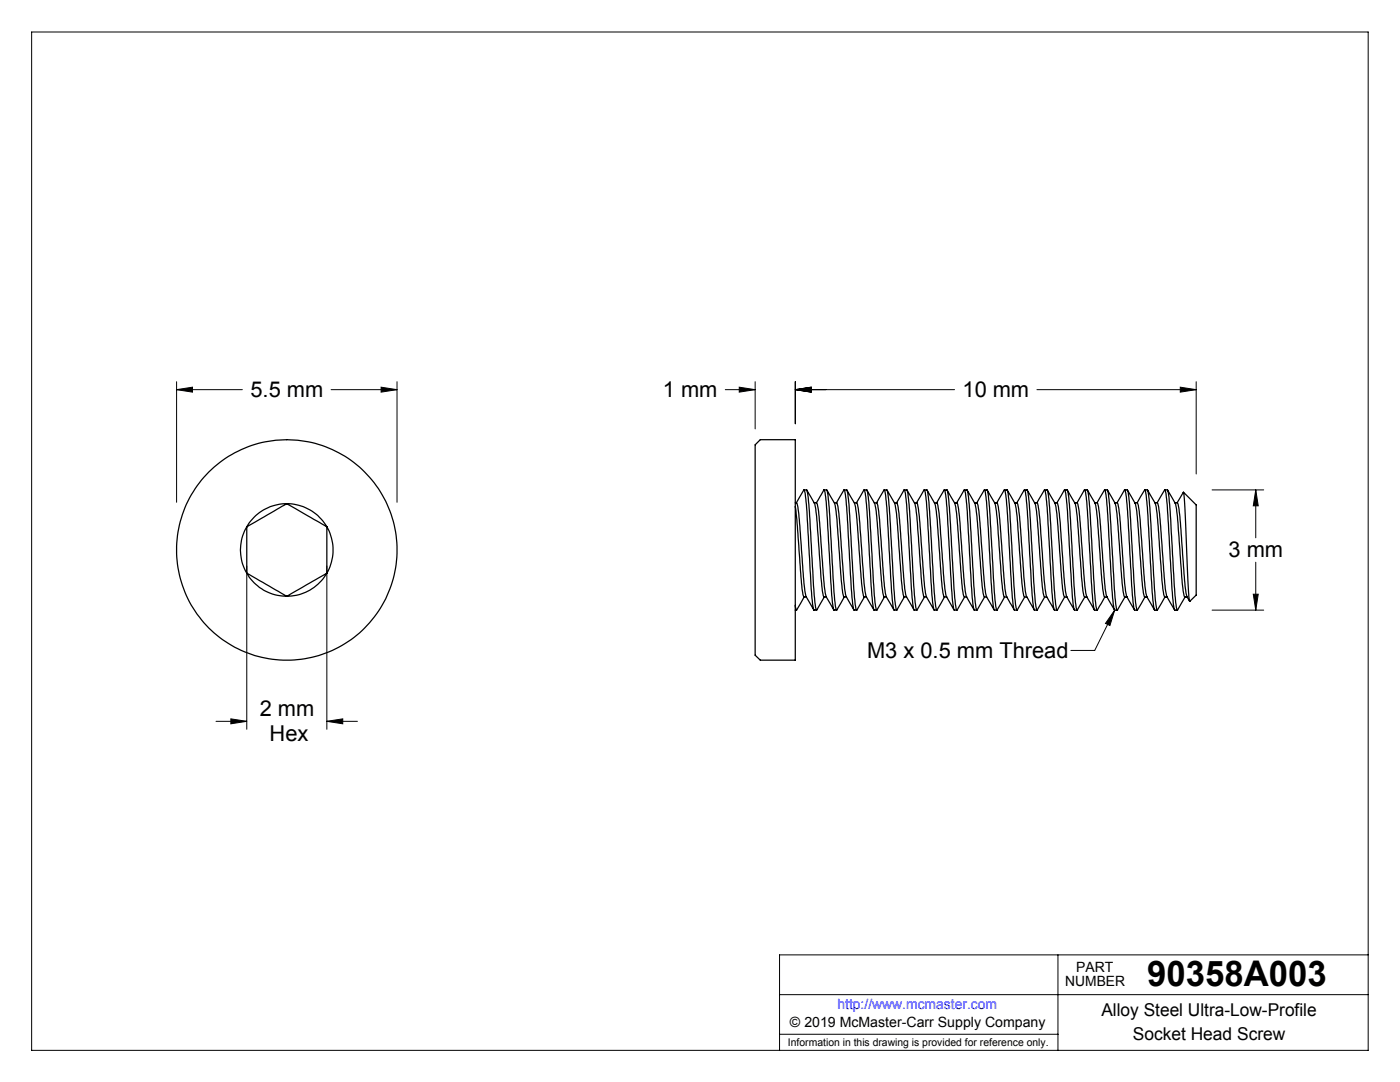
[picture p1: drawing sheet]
<svg xmlns="http://www.w3.org/2000/svg" width="279mm" height="216mm" viewBox="0 0 279 216" stroke-linecap="round" stroke-linejoin="round" font-family="sans-serif">
<g fill="none" stroke="#000" stroke-width=".2">
<path d="M6.3 6.4h266.7v203.2h-266.7zM35.2 77.8l3.2-.5v.9zM35.2 77.8h13.2M35.2 76.2v24M66.1 77.8h13.1M76.1 77.3l3.1 .5-3.1 .4zM79.2 76.2v24M144.7 77.8h6M147.5 77.3l3.2 .5-3.2 .4zM150.7 76.2v9.4M158.7 76.2v8.4M158.7 77.8h31.8"/>
<path d="M158.7 77.8l3.2-.5v.9zM206.9 77.8h31.8M235.5 77.3l3.2 .5-3.2 .4zM238.7 76.2v18.4M241.9 97.8h10.3M250.6 97.8v9.5M250.6 97.8l.5 3.1h-1zM49.2 112.9v32.6M65.2 112.9v32.6M250.1 118.6h1l-.5 3.1zM250.6 112.2v9.5M222.5 121.7l-1 3.1-.9-.4z"/>
<path d="M222.5 121.7l-4 8.1h-4.8M241.9 121.7h10.3M43.1 143.9h6.1M46.1 143.4l3.1 .5-3.1 .5zM65.2 143.9l3.2-.5v1zM65.2 143.9h6.1M155.6 198.5h117.4M211.1 190.5v19.1M273 190.5h-117.4v19.1M155.6 206.4h55.5"/>
</g>
<g fill="#000">
<path d="M222.5 121.7l-1 3.1-.9-.4z"/>
<path d="M250.6 97.8l.5 3.1h-1zM250.1 118.6h1l-.5 3.1zM235.5 77.3l3.2 .5-3.2 .4zM158.7 77.8l3.2-.5v.9zM147.5 77.3l3.2 .5-3.2 .4zM158.7 77.8l3.2-.5v.9zM76.1 77.3l3.1 .5-3.1 .4zM35.2 77.8l3.2-.5v.9zM46.1 143.4l3.1 .5-3.1 .5zM65.2 143.9l3.2-.5v1z"/>
</g>
<g fill="none" stroke="#000" stroke-width=".25">
<path d="M150.7 88.8l1-1.1h7v44h-7l-1-1zM160.5 97.8h.5a48.4 48.4 0 0 1 .8 9.3l.3 6a48.3 48.3 0 0 0 .8 8.6l1.6-2.6M161 97.8l1.6 2.7a131.5 131.5 0 0 1 1.2 13.2l.5 5.1 .2 .3h.4M164.5 97.8h.5a34 34 0 0 1 .7 7.6l.5 8.4a36.9 36.9 0 0 0 .8 7.9l1.5-2.6M165 97.8l1.5 2.6a159.4 159.4 0 0 1 1.4 15.3l.4 3.3 .2 .1h.4M168.5 97.8h.5a56.9 56.9 0 0 1 .8 9.3l.3 6a53 53 0 0 0 .8 8.6l1.6-2.6M169 97.8l1.5 2.6a111 111 0 0 1 1.2 13.3l.6 5.1 .1 .3h.5M172.5 97.8h.5a32.3 32.3 0 0 1 .7 7.6l.4 7.7a53 53 0 0 0 .8 8.6l1.6-2.6M173 97.8l1 1.8a6.2 6.2 0 0 1 1 3.5l.5 6.6a54.6 54.6 0 0 0 .9 9.4h.1M176.5 97.8h.5a67 67 0 0 1 .9 11l.3 4.3a53 53 0 0 0 .7 8.6l1.6-2.6M177 97.8l1.5 2.6a96.8 96.8 0 0 1 1.1 11.8l.5 5.2 .3 1.7M180.4 97.8h.6a48.4 48.4 0 0 1 .8 9.3l.3 6a48.3 48.3 0 0 0 .9 8.6l1.5-2.6"/>
<path d="M181 97.8l1.6 2.7a131.5 131.5 0 0 1 1.2 13.2l.5 5.1 .2 .3h.4M184.5 97.8l.5 .1a178.1 178.1 0 0 1 1.2 16.8l.4 5.1 .4 1.9 1.5-2.6M185 97.8a9.1 9.1 0 0 1 2 5.3l.5 6.6a54.6 54.6 0 0 0 .9 9.4h.5M188.5 97.8h.5a78.1 78.1 0 0 1 .9 11l.2 4.3a53 53 0 0 0 .8 8.6l1.6-2.6M189 97.8l1.5 2.6a111 111 0 0 1 1.2 13.3l.3 3.2a4 4 0 0 0 .5 2.2M192.5 97.8h.5a48.4 48.4 0 0 1 .8 9.3l.3 6a48.3 48.3 0 0 0 .8 8.6l1.6-2.6M193 97.8l1.5 2.6a74.2 74.2 0 0 1 1.1 11l.4 5.5 .5 2.2M196.5 97.8h.5a34 34 0 0 1 .7 7.6l.5 8.4a36.9 36.9 0 0 0 .8 7.9l1.5-2.6M197 97.8l1.5 2.6a159.4 159.4 0 0 1 1.4 15.3l.3 2.9 .2 .5M200.4 97.8h.6a145.9 145.9 0 0 1 1.2 16 36.9 36.9 0 0 0 .8 7.9l1.5-2.6M201 97.8l1.6 2.7a121.8 121.8 0 0 1 1.1 13.2l.6 5.1 .1 .3h.5M204.5 97.8h.5a32.3 32.3 0 0 1 .7 7.6l.5 8.4a36.9 36.9 0 0 0 .8 7.9l1.5-2.6"/>
<path d="M205 97.8l1.5 2.6a74.2 74.2 0 0 1 1.1 11l.6 6.9 .2 .8h.5M208.5 97.8h.5a67 67 0 0 1 .9 11l.2 4.3a53 53 0 0 0 .8 8.6l1.6-2.6M209 97.8l1.5 2.6a111 111 0 0 1 1.2 13.3l.3 3.2a4 4 0 0 0 .5 2.2M212.5 97.8h.5a48.4 48.4 0 0 1 .8 9.3l.3 6a48.3 48.3 0 0 0 .8 8.6l1.6-2.6M213 97.8l1.5 2.6a74.2 74.2 0 0 1 1.1 11l.5 6.5 .4 1.2M216.5 97.8h.5a34 34 0 0 1 .7 7.6l.5 8.4a36.9 36.9 0 0 0 .8 7.9l1.5-2.6M217 97.8l1.5 2.6a159.4 159.4 0 0 1 1.4 15.3l.4 3.3 .2 .1h.4M220.5 97.8h.5a56.9 56.9 0 0 1 .8 9.3l.3 6a53 53 0 0 0 .8 8.6l1.6-2.6M221 97.8l1.5 2.6a111 111 0 0 1 1.2 13.3l.6 5.1 .2 .3h.4M224.5 97.8h.5a32.3 32.3 0 0 1 .7 7.6l.4 7.7a53 53 0 0 0 .8 8.6l1.6-2.6M225 97.8l1.5 2.6a74.2 74.2 0 0 1 1.1 11l.6 6.9 .2 .8h.5M228.5 97.8h.5a67 67 0 0 1 .9 11l.3 4.3a53 53 0 0 0 .7 8.6l1.6-2.6"/>
<path d="M229 97.8l1.5 2.6a96.8 96.8 0 0 1 1.1 11.8l.6 6.4 .2 .5h.5M232.4 97.8h.6a48.4 48.4 0 0 1 .8 9.3l.3 6a48.3 48.3 0 0 0 .8 8.6l1.6-2.6M233 97.8l1.6 2.7a131.5 131.5 0 0 1 1.2 13.2l.5 5.1 .1 .3h.5M236.2 98.2l2.5 2.6v17.9l-1.2 1.3M49.2 114.4a9.1 9.1 0 0 0 8 4.6M49.2 114.4l8 4.6M49.2 105.1a9 9 0 0 0 0 9.3M49.2 105.1v9.3M57.2 100.5a9.2 9.2 0 0 1 8 4.6M57.2 100.5l8 4.6M57.2 100.5a9.1 9.1 0 0 0-8 4.6M57.2 100.5l-8 4.6"/>
<path d="M65.2 114.4a9.2 9.2 0 0 1-8 4.6M65.2 114.4l-8 4.6M65.2 105.1a9.3 9.3 0 0 1 0 9.3M65.2 105.1v9.3M158.7 100.3l.3 .1a52 52 0 0 1 .9 9.3l.1 .9a45.4 45.4 0 0 0 .9 8.5M158.7 101.1l.8 9.5a46.7 46.7 0 0 0 .9 8.5h.1M158.9 100.3l1.6-2.5a56.9 56.9 0 0 1 .8 9.3l.3 6a53 53 0 0 0 .8 8.6h.5M160.5 119.1l-1.5 2.6-.3-.9M160.5 119.1h.4M160.9 119.1l1.5 2.6M162.5 100.3l.5 .1a76 76 0 0 1 1.1 11l.4 5.5 .4 2.2M162.9 100.3l1.6-2.5a32.3 32.3 0 0 1 .7 7.6l.5 7.7a39.7 39.7 0 0 0 .8 8.6h.5"/>
<path d="M164.9 119.1l1.5 2.6M166.5 100.3l.5 .1a52 52 0 0 1 1 9.3 57.7 57.7 0 0 0 .9 9.3v.1M166.9 100.3l1.6-2.5a67 67 0 0 1 .9 11l.3 4.3a53 53 0 0 0 .7 8.6h.6M168.9 119.1l1.5 2.6M170.5 100.3h.5M170.9 100.3l1.6-2.5a48.4 48.4 0 0 1 .8 9.3l.3 6a48.3 48.3 0 0 0 .8 8.6h.6M171 100.3l.1 .2a131.5 131.5 0 0 1 1.2 13.2l.3 4.2 .3 1.2M172.9 119.1l1.5 2.6M174.5 100.3h.5a37.1 37.1 0 0 1 .9 7.8l.1 1.6a60.5 60.5 0 0 0 .9 9.4M174.9 100.3l1.6-2.5a34 34 0 0 1 .7 7.6l.5 8.4a36.9 36.9 0 0 0 .8 7.9h.5M176.5 119.1h.4M176.9 119.1l1.5 2.6"/>
<path d="M178.5 100.3l.5 .1a52 52 0 0 1 1 9.3v.9a45.4 45.4 0 0 0 .9 8.5M178.9 100.3l1.6-2.5a56.9 56.9 0 0 1 .8 9.3l.3 6a53 53 0 0 0 .8 8.6h.6M180.4 119.1h.5M180.9 119.1l1.5 2.6M182.5 100.3l.5 .1a76 76 0 0 1 1.1 11l.4 5.5 .4 2.2M182.9 100.3l1.6-2.5a32.3 32.3 0 0 1 .7 7.6l.4 7.7a53 53 0 0 0 .8 8.6h.6M184.9 119.1l1.5 2.6M186.5 100.3h.5M186.9 100.3l1.6-2.5a42.9 42.9 0 0 1 .8 8.4l.4 6.9a53 53 0 0 0 .7 8.6h.6M187 100.3v.1a86.5 86.5 0 0 1 1.1 11.8l.5 5.2 .3 1.7M188.9 119.1l1.5 2.6M190.5 100.3h.5"/>
<path d="M190.9 100.3l1.6-2.5a145.9 145.9 0 0 1 1.2 16 36.9 36.9 0 0 0 .8 7.9h.4M191 100.3l.1 .2a121.8 121.8 0 0 1 1.1 13.2l.4 4.2 .3 1.2M192.5 119.1h.4M192.9 119.1l1.5 2.6M194.5 100.3h.5a34.9 34.9 0 0 1 .8 7.8l.2 1.6a60.5 60.5 0 0 0 .9 9.4M194.9 100.3l1.6-2.5v.1a178.1 178.1 0 0 1 1.2 16.8l.5 6.3 .2 .6 .6 .1M196.5 119.1h.4M196.9 119.1l1.5 2.6M198.5 100.3l.5 .1a52 52 0 0 1 1 9.3v.9a45.4 45.4 0 0 0 .9 8.5M198.9 100.3l1.6-2.5a78.1 78.1 0 0 1 .9 11l.2 4.3a53 53 0 0 0 .8 8.6h.6M200.4 119.1h.5M200.9 119.1l1.5 2.6"/>
<path d="M202.5 100.3l.5 .1a76 76 0 0 1 1.1 11l.4 5.5 .4 2.2M202.9 100.3l1.6-2.5a48.4 48.4 0 0 1 .8 9.3l.3 6a48.3 48.3 0 0 0 .8 8.6h.6M204.9 119.1l1.5 2.6M206.5 100.3h.5M206.9 100.3l1.6-2.5a34 34 0 0 1 .7 7.6l.5 8.4a36.9 36.9 0 0 0 .8 7.9h.5M207 100.3a37.1 37.1 0 0 1 .9 7.8l.1 1.6a60.5 60.5 0 0 0 .9 9.4M208.9 119.1l1.5 2.6M210.5 100.3h.5M210.9 100.3l1.6-2.5a56.9 56.9 0 0 1 .8 9.3l.3 6a53 53 0 0 0 .8 8.6h.5M211 100.3v.1a52 52 0 0 1 .9 9.3l.1 .9a45.4 45.4 0 0 0 .9 8.5M212.5 119.1h.4M212.9 119.1l1.5 2.6"/>
<path d="M214.5 100.3h.4M214.9 100.3l1.6-2.5a32.3 32.3 0 0 1 .7 7.6l.5 8.4a36.9 36.9 0 0 0 .8 7.9h.5M214.9 100.3l.1 .1a76 76 0 0 1 1.1 11l.4 5.5 .4 2.2M216.5 119.1h.4M216.9 119.1l1.5 2.6M218.5 100.3l.5 .1a52 52 0 0 1 1 9.3v.9a45.4 45.4 0 0 0 .9 8.5M218.9 100.3l1.6-2.5a67 67 0 0 1 .9 11l.3 4.3a53 53 0 0 0 .7 8.6h.6M220.9 119.1l1.5 2.6M222.5 100.3h.5l.1 .2a131.5 131.5 0 0 1 1.2 13.2l.3 4.2 .3 1.2M222.9 100.3l1.6-2.5a48.4 48.4 0 0 1 .8 9.3l.3 6a48.3 48.3 0 0 0 .8 8.6h.6M224.9 119.1l1.5 2.6M226.5 100.3h.5"/>
<path d="M226.9 100.3l1.6-2.5a34 34 0 0 1 .7 7.6l.5 8.4a36.9 36.9 0 0 0 .8 7.9h.5M227 100.3a37.1 37.1 0 0 1 .9 7.8l.1 1.6a60.5 60.5 0 0 0 .9 9.4M228.9 119.1l1.5 2.6M230.5 100.3l.5 .1a52 52 0 0 1 1 9.3v.9a45.4 45.4 0 0 0 .9 8.5M230.9 100.3l1.6-2.5a56.9 56.9 0 0 1 .8 9.3l.3 6a53 53 0 0 0 .8 8.6h.5M232.9 119.1l1.5 2.6M234.5 100.3l.5 .1a76 76 0 0 1 1.1 11l.4 5.5 .4 2.2M234.9 100.3l1.3-2.1 .3 3 .7 17.8 .3 1M236.9 119.1l.5 .9M158.7 121.7h.3"/>
<circle cx="57.2" cy="109.7" r="22"/>
</g>
<text font-size="7.1" x="228.9" y="196.8">90358A003</text>
<g font-size="4.4">
<text x="50" y="79.2">5.5 mm</text>
<text x="132.3" y="79.2">1 mm</text>
<text x="192.1" y="79.2">10 mm</text>
<text x="245.2" y="111.2">3 mm</text>
<text x="173" y="131.3">M3 x 0.5 mm Thread</text>
<text x="51.8" y="142.9">2 mm</text>
<text x="53.8" y="147.8">Hex</text>
</g>
<g font-size="3.5">
<text x="219.8" y="202.8">Alloy Steel Ultra-Low-Profile</text>
<text x="226.1" y="207.5">Socket Head Screw</text>
</g>
<g font-size="2.8">
<text x="212.6" y="196.8">NUMBER</text>
<text x="214.8" y="194">PART</text>
<text x="157.7" y="205">© 2019 McMaster-Carr Supply Company</text>
</g>
<text font-size="2.8" fill="#00f" x="167.1" y="201.4">http://www.mcmaster.com</text>
<text font-size="2.1" x="157.3" y="208.6">Information in this drawing is provided for reference only.</text>
</svg>
